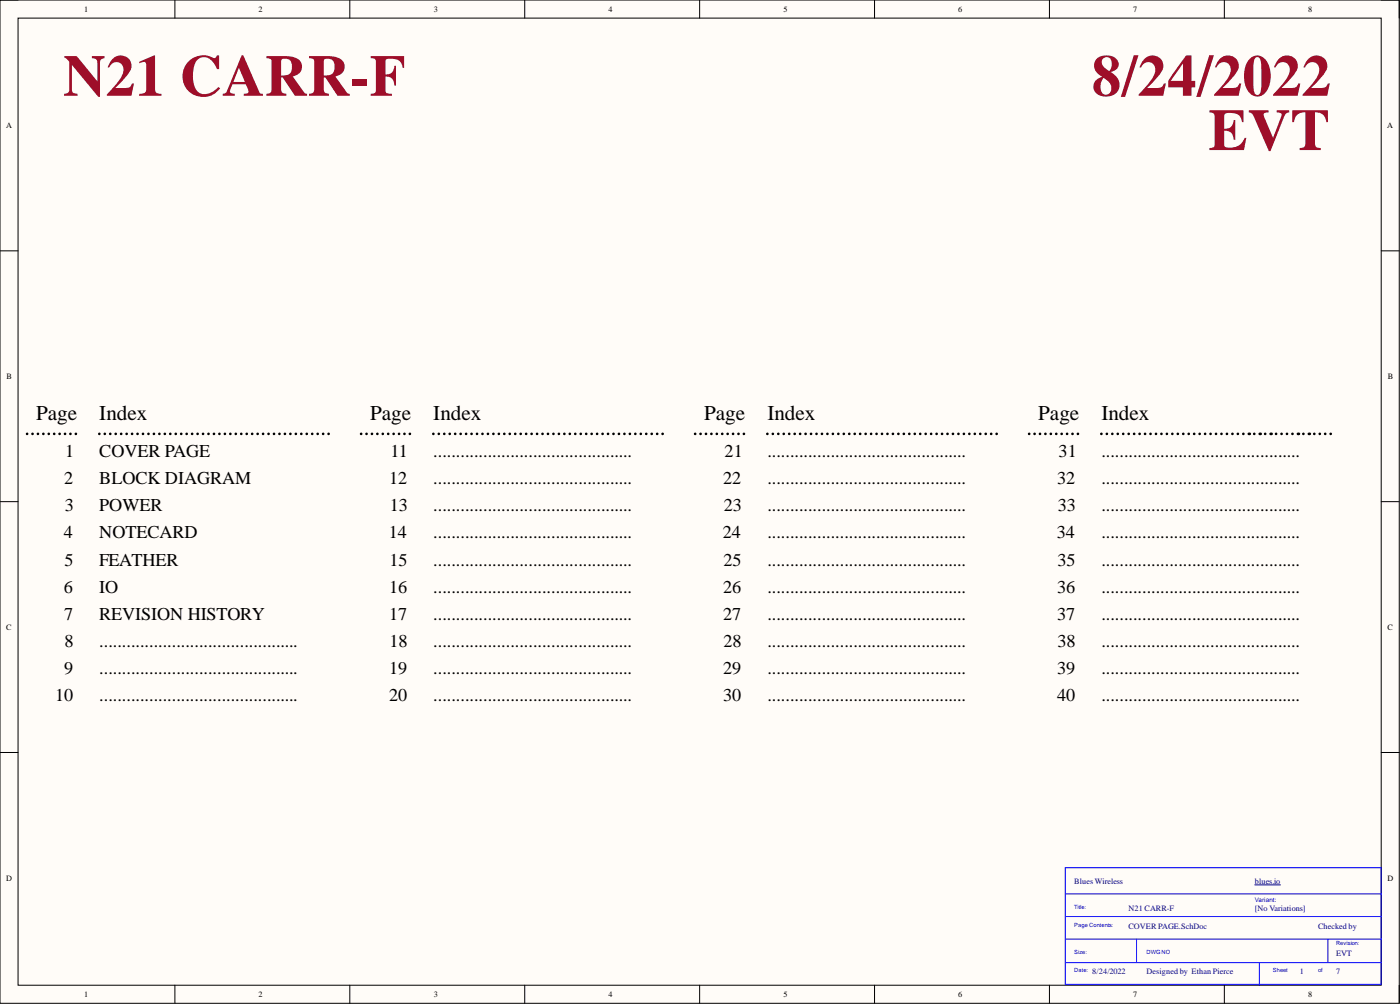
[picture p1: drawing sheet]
<svg xmlns="http://www.w3.org/2000/svg" width="393mm" height="282mm" viewBox="0 0 393 282" stroke-linecap="round" stroke-linejoin="round" font-family="sans-serif">
<path d="M0 0h393.1v281.7h-393.1z" fill-rule="evenodd" fill="#fffcf8"/>
<path d="M0 0h393.1v281.7h-393.1z" fill="none" stroke="#000" stroke-width=".28"/>
<path d="M5.1 5.1h383v271.5h-383z" fill-rule="evenodd" fill="#fffcf8"/>
<g fill="none" stroke="#000" stroke-width=".28">
<path d="M0 0h5.1M5.1 5.1h383v271.5h-383zM49.1 0v5.1M98.3 0v5.1M147.4 0v5.1M196.6 0v5.1M245.7 0v5.1M294.9 0v5.1M344 0v5.1M388.1 0h5v5.1M0 70.4h5.1M388.1 70.4h5"/>
<path d="M0 140.8h5.1M388.1 140.8h5M0 211.3h5.1M388.1 211.3h5M49.1 276.6v5.1M98.3 276.6v5.1M147.4 276.6v5.1M196.6 276.6v5.1M245.7 276.6v5.1M294.9 276.6v5.1M344 276.6v5.1M393.1 276.6v5.1"/>
</g>
<path d="M299.3 243.6h88.8v32.7h-88.8zM299.3 251h88.8M299.5 257.3h88.6M299.3 263.7h88.8M299.5 270.3h88.6M319.3 263.7v6.6M353.8 270.3v6.3M373.1 263.7v6.6" fill="none" stroke="#00f" stroke-width=".28"/>
<path d="M352.6 248.4h7.2" fill="none" stroke="#000080" stroke-width=".28"/>
<g fill="none" stroke="#000" stroke-width=".76">
<path d="M7.6 121.8h.1M9.1 121.8h.1M10.7 121.8h.1M12.2 121.8h.1M13.7 121.8h.1M15.2 121.8h.1M16.7 121.8h.1M18.3 121.8h.1M19.8 121.8h.1M21.3 121.8h.1M27.9 121.8h.1M29.4 121.8h.1"/>
<path d="M31 121.8h.1M32.5 121.8h.1M34 121.8h.1M35.6 121.8h.1M37.1 121.8h.1M38.6 121.8h.1M40.2 121.8h.1M41.7 121.8h.1M43.2 121.8h.1M44.8 121.8h.1M46.3 121.8h.1M47.8 121.8h.1"/>
<path d="M49.4 121.8h.1M50.9 121.8h.1M52.4 121.8h.1M54 121.8h.1M55.5 121.8h.1M57 121.8h.1M58.6 121.8h.1M60.1 121.8h.1M61.6 121.8h.1M63.2 121.8h.1M64.7 121.8h.1M66.2 121.8h.1"/>
<path d="M67.8 121.8h.1M69.3 121.8h.1M70.8 121.8h.1M72.4 121.8h.1M73.9 121.8h.1M75.4 121.8h.1M77 121.8h.1M78.5 121.8h.1M80 121.8h.1M81.6 121.8h.1M83.1 121.8h.1M84.6 121.8h.1"/>
<path d="M86.2 121.8h.1M87.7 121.8h.1M89.2 121.8h.1M90.8 121.8h.1M92.3 121.8h.1M101.5 121.8h.1M103 121.8h.1M104.5 121.8h.1M106 121.8h.1M107.5 121.8h.1M109.1 121.8h.1M110.6 121.8h.1"/>
<path d="M112.1 121.8h.1M113.6 121.8h.1M115.2 121.8h.1M121.7 121.8h.1M123.3 121.8h.1M124.8 121.8h.1M126.3 121.8h.1M127.9 121.8h.1M129.4 121.8h.1M131 121.8h.1M132.5 121.8h.1M134 121.8h.1"/>
<path d="M135.6 121.8h.1M137.1 121.8h.1M138.6 121.8h.1M140.2 121.8h.1M141.7 121.8h.1M143.2 121.8h.1M144.8 121.8h.1M146.3 121.8h.1M147.8 121.8h.1M149.4 121.8h.1M150.9 121.8h.1M152.4 121.8h.1"/>
<path d="M154 121.8h.1M155.5 121.8h.1M157 121.8h.1M158.6 121.8h.1M160.1 121.8h.1M161.6 121.8h.1M163.2 121.8h.1M164.7 121.8h.1M166.2 121.8h.1M167.8 121.8h.1M169.3 121.8h.1M170.8 121.8h.1"/>
<path d="M172.4 121.8h.1M173.9 121.8h.1M175.4 121.8h.1M177 121.8h.1M178.5 121.8h.1M180 121.8h.1M181.6 121.8h.1M183.1 121.8h.1M184.6 121.8h.1M186.2 121.8h.1M195.3 121.8h.1M196.8 121.8h.1"/>
<path d="M198.3 121.8h.1M199.9 121.8h.1M201.4 121.8h.1M202.9 121.8h.1M204.4 121.8h.1M206 121.8h.1M207.5 121.8h.1M209 121.8h.1M215.6 121.8h.1M217.1 121.8h.1M218.7 121.8h.1M220.2 121.8h.1"/>
<path d="M221.7 121.8h.1M223.3 121.8h.1M224.8 121.8h.1M226.3 121.8h.1M227.9 121.8h.1M229.4 121.8h.1M230.9 121.8h.1M232.5 121.8h.1M234 121.8h.1M235.5 121.8h.1M237.1 121.8h.1M238.6 121.8h.1"/>
<path d="M240.1 121.8h.1M241.7 121.8h.1M243.2 121.8h.1M244.7 121.8h.1M246.3 121.8h.1M247.8 121.8h.1M249.3 121.8h.1M250.9 121.8h.1M252.4 121.8h.1M253.9 121.8h.1M255.5 121.8h.1M257 121.8h.1"/>
<path d="M258.5 121.8h.1M260.1 121.8h.1M261.6 121.8h.1M263.1 121.8h.1M264.7 121.8h.1M266.2 121.8h.1M267.7 121.8h.1M269.3 121.8h.1M270.8 121.8h.1M272.3 121.8h.1M273.9 121.8h.1M275.4 121.8h.1"/>
<path d="M276.9 121.8h.1M278.5 121.8h.1M280 121.8h.1M289.1 121.8h.1M290.7 121.8h.1M292.2 121.8h.1M293.7 121.8h.1M295.2 121.8h.1M296.8 121.8h.1M298.3 121.8h.1M299.8 121.8h.1M301.3 121.8h.1"/>
<path d="M302.8 121.8h.1M309.4 121.8h.1M311 121.8h.1M312.5 121.8h.1M314 121.8h.1M315.6 121.8h.1M317.1 121.8h.1M318.6 121.8h.1M320.2 121.8h.1M321.7 121.8h.1M323.3 121.8h.1M324.8 121.8h.1"/>
<path d="M326.3 121.8h.1M327.8 121.8h.1M329.4 121.8h.1M330.9 121.8h.1M332.4 121.8h.1M334 121.8h.1M335.5 121.8h.1M337.1 121.8h.1M338.6 121.8h.1M340.1 121.8h.1M341.7 121.8h.1M343.2 121.8h.1"/>
<path d="M344.7 121.8h.1M346.3 121.8h.1M347.8 121.8h.1M349.3 121.8h.1M352.4 121.8h.1M355.5 121.8h.1M358.5 121.8h.1M360.1 121.8h.1M361.6 121.8h.1M363.1 121.8h.1M366.2 121.8h.1M369.3 121.8h.1"/>
<path d="M370.8 121.8h.1M372.3 121.8h.1M373.9 121.8h.1"/>
</g>
<g fill="#000">
<circle cx="350.9" cy="121.8" r=".38"/>
<circle cx="353.9" cy="121.8" r=".38"/>
<circle cx="357" cy="121.8" r=".38"/>
<circle cx="364.7" cy="121.8" r=".38"/>
<circle cx="367.7" cy="121.8" r=".38"/>
</g>
<g font-size="16.5" fill="#9e0e29">
<text x="17.8" y="26.9">N21 CARR-F</text>
<text x="306.7" y="26.9">8/24/2022</text>
<text x="339.5" y="42.1">EVT</text>
</g>
<g font-size="5.9">
<text x="10.1" y="118">Page</text>
<text x="27.9" y="118">Index</text>
<text x="104" y="118">Page</text>
<text x="121.7" y="118">Index</text>
<text x="197.8" y="118">Page</text>
<text x="215.6" y="118">Index</text>
<text x="291.7" y="118">Page</text>
<text x="309.4" y="118">Index</text>
</g>
<g font-size="5.1">
<text x="18.3" y="128.3">1</text>
<text x="27.9" y="128.3">COVER PAGE</text>
<text x="109.7" y="128.3">11</text>
<text x="121.7" y="128.3">............................................</text>
<text x="203.6" y="128.3">21</text>
<text x="215.6" y="128.3">............................................</text>
<text x="297.4" y="128.3">31</text>
<text x="309.4" y="128.3">............................................</text>
<text x="18" y="135.9">2</text>
<text x="27.9" y="135.9">BLOCK DIAGRAM</text>
<text x="109.3" y="135.9">12</text>
<text x="121.7" y="135.9">............................................</text>
<text x="203.2" y="135.9">22</text>
<text x="215.6" y="135.9">............................................</text>
<text x="297" y="135.9">32</text>
<text x="309.4" y="135.9">............................................</text>
<text x="18.2" y="143.5">3</text>
<text x="27.9" y="143.5">POWER</text>
<text x="109.5" y="143.5">13</text>
<text x="121.7" y="143.5">............................................</text>
<text x="203.3" y="143.5">23</text>
<text x="215.6" y="143.5">............................................</text>
<text x="297.2" y="143.5">33</text>
<text x="309.4" y="143.5">............................................</text>
<text x="17.9" y="151.2">4</text>
<text x="27.9" y="151.2">NOTECARD</text>
<text x="109.2" y="151.2">14</text>
<text x="121.7" y="151.2">............................................</text>
<text x="203.1" y="151.2">24</text>
<text x="215.6" y="151.2">............................................</text>
<text x="296.9" y="151.2">34</text>
<text x="309.4" y="151.2">............................................</text>
<text x="18.1" y="158.8">5</text>
<text x="27.9" y="158.8">FEATHER</text>
<text x="109.4" y="158.8">15</text>
<text x="121.7" y="158.8">............................................</text>
<text x="203.2" y="158.8">25</text>
<text x="215.6" y="158.8">............................................</text>
<text x="297.1" y="158.8">35</text>
<text x="309.4" y="158.8">............................................</text>
<text x="17.9" y="166.4">6</text>
<text x="27.9" y="166.4">IO</text>
<text x="109.3" y="166.4">16</text>
<text x="121.7" y="166.4">............................................</text>
<text x="203.2" y="166.4">26</text>
<text x="215.6" y="166.4">............................................</text>
<text x="297" y="166.4">36</text>
<text x="309.4" y="166.4">............................................</text>
<text x="18" y="174">7</text>
<text x="27.9" y="174">REVISION HISTORY</text>
<text x="109.3" y="174">17</text>
<text x="121.7" y="174">............................................</text>
<text x="203.2" y="174">27</text>
<text x="215.6" y="174">............................................</text>
<text x="297" y="174">37</text>
<text x="309.4" y="174">............................................</text>
<text x="18.1" y="181.6">8</text>
<text x="27.9" y="181.6">............................................</text>
<text x="109.4" y="181.6">18</text>
<text x="121.7" y="181.6">............................................</text>
<text x="203.2" y="181.6">28</text>
<text x="215.6" y="181.6">............................................</text>
<text x="297.1" y="181.6">38</text>
<text x="309.4" y="181.6">............................................</text>
<text x="18" y="189.2">9</text>
<text x="27.9" y="189.2">............................................</text>
<text x="109.3" y="189.2">19</text>
<text x="121.7" y="189.2">............................................</text>
<text x="203.2" y="189.2">29</text>
<text x="215.6" y="189.2">............................................</text>
<text x="297" y="189.2">39</text>
<text x="309.4" y="189.2">............................................</text>
<text x="15.5" y="196.8">10</text>
<text x="27.9" y="196.8">............................................</text>
<text x="109.3" y="196.8">20</text>
<text x="121.7" y="196.8">............................................</text>
<text x="203.2" y="196.8">30</text>
<text x="215.6" y="196.8">............................................</text>
<text x="297" y="196.8">40</text>
<text x="309.4" y="196.8">............................................</text>
</g>
<g font-size="2.3">
<text x="23.7" y="3.3">1</text>
<text x="72.6" y="3.3">2</text>
<text x="121.9" y="3.3">3</text>
<text x="171" y="3.3">4</text>
<text x="220.2" y="3.3">5</text>
<text x="269.2" y="3.3">6</text>
<text x="318.4" y="3.3">7</text>
<text x="367.5" y="3.3">8</text>
<text x="1.7" y="36">A</text>
<text x="389.8" y="36">A</text>
<text x="1.9" y="106.4">B</text>
<text x="389.9" y="106.4">B</text>
<text x="1.8" y="176.8">C</text>
<text x="389.8" y="176.8">C</text>
<text x="1.8" y="247.2">D</text>
<text x="389.8" y="247.2">D</text>
<text x="23.7" y="279.9">1</text>
<text x="72.6" y="279.9">2</text>
<text x="121.9" y="279.9">3</text>
<text x="171" y="279.9">4</text>
<text x="220.2" y="279.9">5</text>
<text x="269.2" y="279.9">6</text>
<text x="318.4" y="279.9">7</text>
<text x="367.5" y="279.9">8</text>
</g>
<g font-size="2.3" fill="#000080">
<text x="301.8" y="248.2">Blues Wireless</text>
<text x="352.6" y="248.2">blues.io</text>
<text x="317" y="255.8">N21 CARR-F</text>
<text x="352.6" y="255.8">[No Variations]</text>
<text x="317" y="260.9">COVER PAGE.SchDoc</text>
<text x="370.3" y="260.9">Checked by</text>
<text x="375.4" y="268.5">EVT</text>
<text x="306.9" y="273.6">8/24/2022</text>
<text x="322.1" y="273.6">Designed by Ethan Pierce</text>
<text x="365.2" y="273.6">1</text>
<text x="375.4" y="273.6">7</text>
</g>
<text font-size="1.8" fill="#00f" x="352.6" y="253.3">Variant:</text>
<g font-size="1.6" fill="#00f">
<text x="301.8" y="255.2">Title:</text>
<text x="301.8" y="260.3">Page Contents:</text>
<text x="301.8" y="267.9">Size:</text>
<text x="322.1" y="267.9">DWGNO</text>
<text x="375.4" y="265.3">Revision:</text>
<text x="301.8" y="273">Date:</text>
<text x="357.6" y="273">Sheet</text>
<text x="370.3" y="273">of</text>
</g>
</svg>
